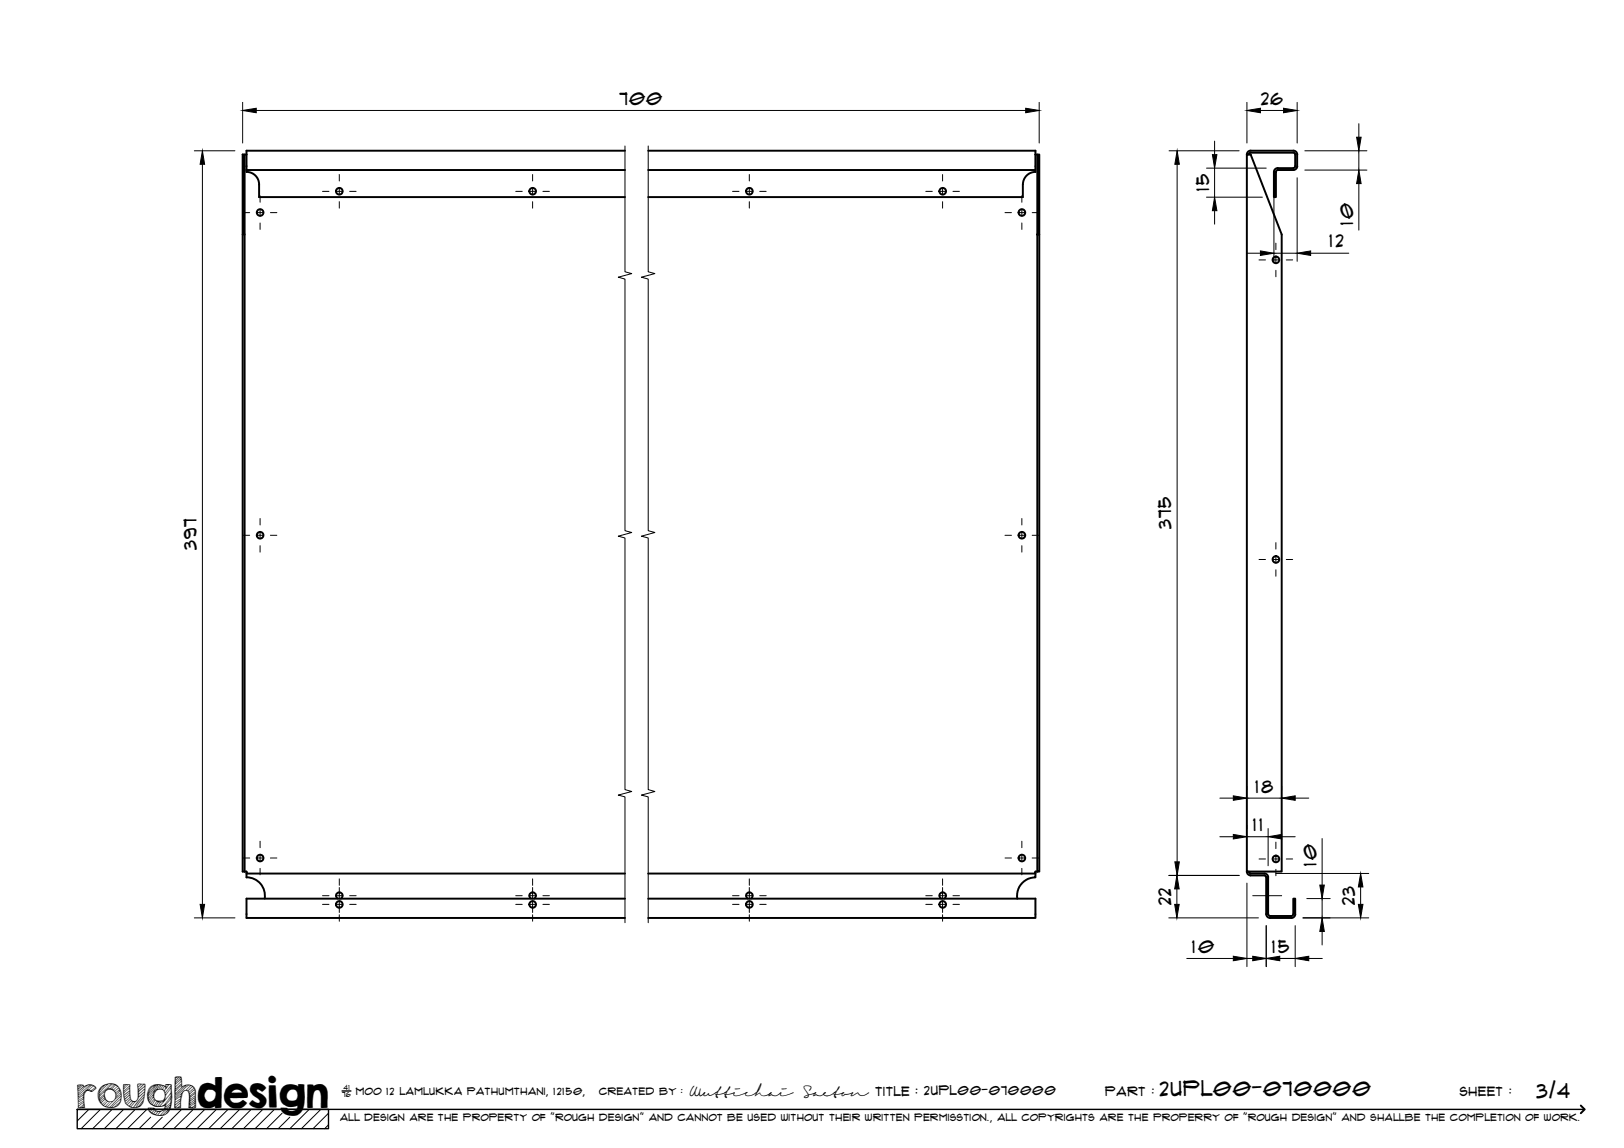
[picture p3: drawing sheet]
<svg xmlns="http://www.w3.org/2000/svg" width="420mm" height="297mm" viewBox="0 0 420 297" stroke-linecap="round" stroke-linejoin="round" font-family="sans-serif">
<!-- layer: Visible -->
<g fill="none" stroke="#000" stroke-width=".51">
<path d="M62.8 40h.5v20.7h-.5zM63.3 40h.5M63.8 40v4M161.7 39h-97.9v1M167.7 39h100.2v1M267.9 40v4.5a3.2 3.2 0 0 0-3.3 3.2M267.9 40h.5M322.6 40h1l8 20.7v164.8h-9zM322.6 40a.97 .97 0 0 1 1-1h11a.97 .97 0 0 1 1 1v3a1.01 1.01 0 0 1-1 1h-4l-.4 .2-.1 .3M323.6 39.5h11M323.6 39.5l-.4 .2-.1 .3M334.6 39.5l.4 .2 .1 .3v3l-.1 .2-.4 .3"/>
<path d="M63.8 44v.5a3.2 3.2 0 0 1 3.2 3.2v3.3h94.7M63.8 44h97.9M167.7 44h100.2M264.6 47.7v3.3h-96.9M329.6 44.5h.5v6.5h-.5zM330.6 43.5h4M330.6 43.5a1.01 1.01 0 0 0-1 1M62.8 60.7v164.8h.5M63.3 60.7v164.8M268.4 60.7v-20.7h.5v20.7h-.5v164.8M268.9 60.7v164.8h-.5M63.3 225.5h.5v.5h97.9"/>
<path d="M63.8 226v1a4.8 4.8 0 0 1 4.7 5.5M88.2 232.5a.86 .86 0 0 0 .3-1.3 .86 .86 0 0 0-1.4 0 .86 .86 0 0 0 .3 1.3M138.2 232.5a.86 .86 0 0 0 .3-1.3 .86 .86 0 0 0-1.4 0 .86 .86 0 0 0 .3 1.3M161.7 232.5h-97.9v5h97.9M167.7 232.5h100.2v5h-100.2M194.3 232.5a.86 .86 0 0 0 .2-1.3 .86 .86 0 0 0-1.3 0 .86 .86 0 0 0 .3 1.3M244.3 232.5a.86 .86 0 0 0 .3-1.3 .86 .86 0 0 0-1.4 0 .86 .86 0 0 0 .3 1.3M267.9 226v1a4.8 4.8 0 0 0-4.7 5.5M268.4 225.5h-.5v.5h-100.2M322.6 225.5a1.01 1.01 0 0 0 1 1h3.5l.3 .1 .2 .4M323.1 225.5l.1 .3 .4 .2M323.6 226h3.5"/>
<path d="M327.1 226a1.01 1.01 0 0 1 1 1M327.6 236.5a1.01 1.01 0 0 0 1 1h5.5M327.6 227h.5v9.5h-.5zM328.1 236.5l.3 .4 .2 .1h5.5M334.1 237l.5-.5v-4h.5v4a.97 .97 0 0 1-1 1"/>
<circle cx="67.3" cy="55" r=".86"/>
<circle cx="87.8" cy="49.5" r=".86"/>
<circle cx="137.8" cy="49.5" r=".86"/>
<circle cx="193.9" cy="49.5" r=".86"/>
<circle cx="243.9" cy="49.5" r=".86"/>
<circle cx="264.4" cy="55" r=".86"/>
<circle cx="330.1" cy="67.2" r=".86"/>
<circle cx="67.3" cy="138.5" r=".86"/>
<circle cx="264.4" cy="138.5" r=".86"/>
<circle cx="330.1" cy="144.8" r=".86"/>
<circle cx="67.3" cy="222" r=".86"/>
<circle cx="87.8" cy="234" r=".86"/>
<circle cx="137.8" cy="234" r=".86"/>
<circle cx="193.9" cy="234" r=".86"/>
<circle cx="243.9" cy="234" r=".86"/>
<circle cx="264.4" cy="222" r=".86"/>
<circle cx="330.1" cy="222.2" r=".86"/>
</g>
<!-- layer: TitleBlock -->
<path d="M20 287h65v5h-65zM20 287h390M88.5 282.3h2.3" fill="none" stroke="#000" stroke-width=".36"/>
<path d="M409 286.1l1 .9-1 1" fill="none" stroke="#000" stroke-width=".51"/>
<g fill="none" stroke="#000" stroke-width=".26">
<path d="M23 287l-3 3.1M26 287l-5 5M29 287l-5 5M32 287l-5 5M35 287l-5 5M38 287l-5 5M39 289.1l-3 2.9M42 289.1l-3 2.9M47 287l-5 5M50 287l-5 5M53 287l-5 5M56 287l-5 5"/>
<path d="M59 287l-5 5M62 287l-5 5M65 287l-5 5M68 287l-5 5M71 287l-5 5M73 288l-4 4M75 289.1l-3 2.9M80 287l-5 5M83 287l-5 5M85 288l-4 4M85 291l-1 1"/>
</g>
<!-- layer: Smart Centers -->
<g fill="none" stroke="#000" stroke-width=".26">
<path d="M62.9 55h1.7M66.4 55h1.8M67.3 50.7v1.6M67.3 54.1v1.8M67.3 57.7v1.7M70 55h1.6M83.4 49.5h1.7M86.9 49.5h1.8M87.8 45.2v1.6M87.8 48.6v1.8M87.8 52.2v1.7M90.5 49.5h1.6"/>
<path d="M133.4 49.5h1.7M136.9 49.5h1.8M137.8 45.2v1.6M137.8 48.6v1.8M137.8 52.2v1.7M140.5 49.5h1.6M189.5 49.5h1.7M193 49.5h1.8M193.9 45.2v1.6M193.9 48.6v1.8M193.9 52.2v1.7M196.6 49.5h1.6"/>
<path d="M239.5 49.5h1.7M243 49.5h1.8M243.9 45.2v1.6M243.9 48.6v1.8M243.9 52.2v1.7M246.5 49.5h1.7M260 55h1.7M263.5 55h1.8M264.4 50.7v1.6M264.4 54.1v1.8M264.4 57.7v1.7M267 55h1.7"/>
<path d="M325.7 67.3h1.7M329.2 67.3h1.8M330.1 62.9v1.7M330.1 66.4v1.8M330.1 69.9v1.7M332.8 67.3h1.6M62.9 138.5h1.7M66.4 138.5h1.8M67.3 134.2v1.6M67.3 137.6v1.8M70 138.5h1.6M260 138.5h1.7"/>
<path d="M263.5 138.5h1.8M264.4 134.2v1.6M264.4 137.6v1.8M267 138.5h1.7M67.3 141.2v1.7M264.4 141.2v1.7M325.7 144.8h1.7M329.2 144.8h1.8M330.1 140.4v1.7M330.1 143.9v1.8M330.1 147.4v1.7M332.8 144.8h1.6"/>
<path d="M67.3 217.7v1.6M264.4 217.7v1.6M330.1 217.9v1.7M62.9 222h1.7M66.4 222h1.8M67.3 221.1v1.8M67.3 224.7v1.7M70 222h1.6M83.4 234h1.7M83.4 231.8h1.7M86.9 234h1.8M86.9 231.8h1.8"/>
<path d="M87.8 227.4v1.7M87.8 229.6v3M87.8 233.1v3M87.8 236.7v1.7M90.5 234h1.6M90.5 231.8h1.6M133.4 234h1.7M133.4 231.8h1.7M136.9 234h1.8M136.9 231.8h1.8M137.8 227.4v1.7M137.8 229.6v3"/>
<path d="M137.8 233.1v3M137.8 236.7v1.7M140.5 234h1.6M140.5 231.8h1.6M189.5 234h1.7M189.5 231.8h1.7M193 234h1.8M193 231.8h1.8M193.9 227.4v1.7M193.9 229.6v3M193.9 233.1v3M193.9 236.7v1.7"/>
<path d="M196.6 234h1.6M196.6 231.8h1.6M239.5 234h1.7M239.5 231.8h1.7M243 234h1.8M243 231.8h1.8M243.9 227.4v1.7M243.9 229.6v3M243.9 233.1v3M243.9 236.7v1.7M246.5 234h1.7M246.5 231.8h1.7"/>
<path d="M260 222h1.7M263.5 222h1.8M264.4 221.1v1.8M264.4 224.7v1.7M267 222h1.7M324.1 231.8h7.5M325.7 222.3h1.7M329.2 222.3h1.8M330.1 221.4v1.7M330.1 224.9v1.7M332.8 222.3h1.6"/>
</g>
<!-- layer: Break Lines -->
<path d="M161.7 37.8v32.5l1.7 .5-3.4 .9 1.7 .5v65.1l1.7 .5-3.4 .9 1.7 .5v65.1l1.7 .5-3.4 .9 1.7 .5v32.5M167.7 37.8v32.5l1.7 .5-3.5 .9 1.8 .5v65.1l1.7 .5-3.5 .9 1.8 .5v65.1l1.7 .5-3.5 .9 1.8 .5v32.5" fill="none" stroke="#000" stroke-width=".26"/>
<!-- layer: FD_Dimensions -->
<g fill="none" stroke="#000" stroke-width=".26">
<path d="M50.3 39h10.5M62.8 26.5v10.5M66.3 28.6h199.1M268.9 26.5v10.5M302.5 39h18.1M314.2 36.5v3.5M322.6 26.5v10.5M326.1 28.6h6M335.6 26.5v10.5M337.6 39h16.1M351.6 32v3.5M351.6 39v5"/>
<path d="M52.4 42.5v191.5M304.5 42.5v180.5M312.1 43.5h15.5M312.1 51h14.5M314.2 43.5v7.5M314.2 54.5v3.5M329.6 50.8v16.8M335.6 46v21.6M337.6 44h16.1M351.6 47.5v12M322.6 65.5h3.5M329.6 65.5h6"/>
<path d="M339.1 65.5h9.9M315.6 216.5h3.5M315.6 206.5h3.5M322.6 203.5v.9M322.6 213.5v.9M322.6 216.5h5.5M322.6 206.5h9M328.1 214.4v9.6M331.6 216.5h3.5M331.6 203.5v.9M335.1 206.5h3.5M342.1 217v12"/>
<path d="M50.3 237.5h10.5M302.4 237.5h23.2M302.4 226.5h18.2M304.5 230v4M322.6 228.5v21.6M327.6 239.5v10.6M330.1 226h24M335.1 239.5v10.6M337.1 237.5h17M338.1 232.5h6M342.1 232.5v5M352 229.5v4.5"/>
<path d="M307 248h12.1M320.6 248h14.5M338.6 248h3.5M342.1 241v3.5"/>
</g>
<g fill="#000" stroke="#000" stroke-width=".26">
<path d="M62.8 28.6l3.5-.6v1.2zM265.4 28l3.5 .6-3.5 .6zM322.6 28.6l3.5-.6v1.2zM332.1 28l3.5 .6-3.5 .6zM351 35.5h1.1l-.5 3.5zM52.4 39l.5 3.5h-1.1zM304.5 39l.6 3.5h-1.1zM313.7 40h1.1l-.6 3.5zM314.2 51l.6 3.5h-1.1zM351.6 44l.5 3.5h-1.1zM326.1 64.9l3.5 .6-3.5 .6zM335.6 65.5l3.5-.6v1.2z"/>
<path d="M319.1 215.9l3.5 .6-3.5 .6zM319.1 205.9l3.5 .6-3.5 .6zM328.1 216.5l3.5-.6v1.2zM331.6 206.5l3.5-.6v1.2zM51.8 234h1.1l-.5 3.5zM304.5 226.5l.6 3.5h-1.2zM303.9 234h1.2l-.6 3.5zM304 223h1.1l-.6 3.5zM341.5 229h1.1l-.5 3.5zM352 226l.6 3.5h-1.2zM351.4 234h1.2l-.6 3.5zM319.1 247.4l3.5 .6-3.5 .6z"/>
<path d="M324.1 247.4l3.5 .6-3.5 .6zM327.6 248l3.5-.6v1.2zM335.1 248l3.5-.6v1.2zM342.1 237.5l.5 3.5h-1.1z"/>
</g>
<text font-size="9.7" x="19.9" y="286.8">roughdesign</text>
<g font-size="5.3">
<text x="300.1" y="283.6">2UPL00-070000</text>
<text x="397.5" y="284">3/4</text>
</g>
<g font-size="4.6">
<text x="160.3" y="27.1">700</text>
<text x="326.3" y="27.1">26</text>
<text x="312.8" y="49.5" transform="rotate(-90 312.8 49.5)">15</text>
<text x="350.1" y="58.2" transform="rotate(-90 350.1 58.2)">10</text>
<text x="344" y="64">12</text>
<text x="303" y="136.8" transform="rotate(-90 303 136.8)">375</text>
<text x="50.9" y="142.3" transform="rotate(-90 50.9 142.3)">397</text>
<text x="324.8" y="205.1">18</text>
<text x="324.2" y="215.1">11</text>
<text x="340.6" y="224.1" transform="rotate(-90 340.6 224.1)">10</text>
<text x="303" y="234.2" transform="rotate(-90 303 234.2)">22</text>
<text x="350.5" y="234.2" transform="rotate(-90 350.5 234.2)">23</text>
<text x="308.4" y="246.6">10</text>
<text x="329.1" y="246.6">15</text>
</g>
<g font-size="3.4">
<text x="178.3" y="283.5">Wuttichai</text>
<text x="208.1" y="283.5">Saeton title : 2UPL00-070000</text>
</g>
<g font-size="3.3">
<text x="286" y="283.5">Part :</text>
<text x="377.7" y="283.5">sheet :</text>
</g>
<g font-size="2.7">
<text x="92.1" y="283.3">moo 12 Lamlukka pathumthani, 12150,</text>
<text x="155" y="283.3">created by :</text>
</g>
<text font-size="2.6" x="88" y="290.1">all design are the property of &quot;rough design&quot; and cannot be used without their written permisstion., all copyrights are the properry of &quot;rough design&quot; and shallbe the completion of work.</text>
<g font-size="1.9">
<text x="88.5" y="283.9">76</text>
<text x="88.9" y="282.1">41</text>
</g>
</svg>
